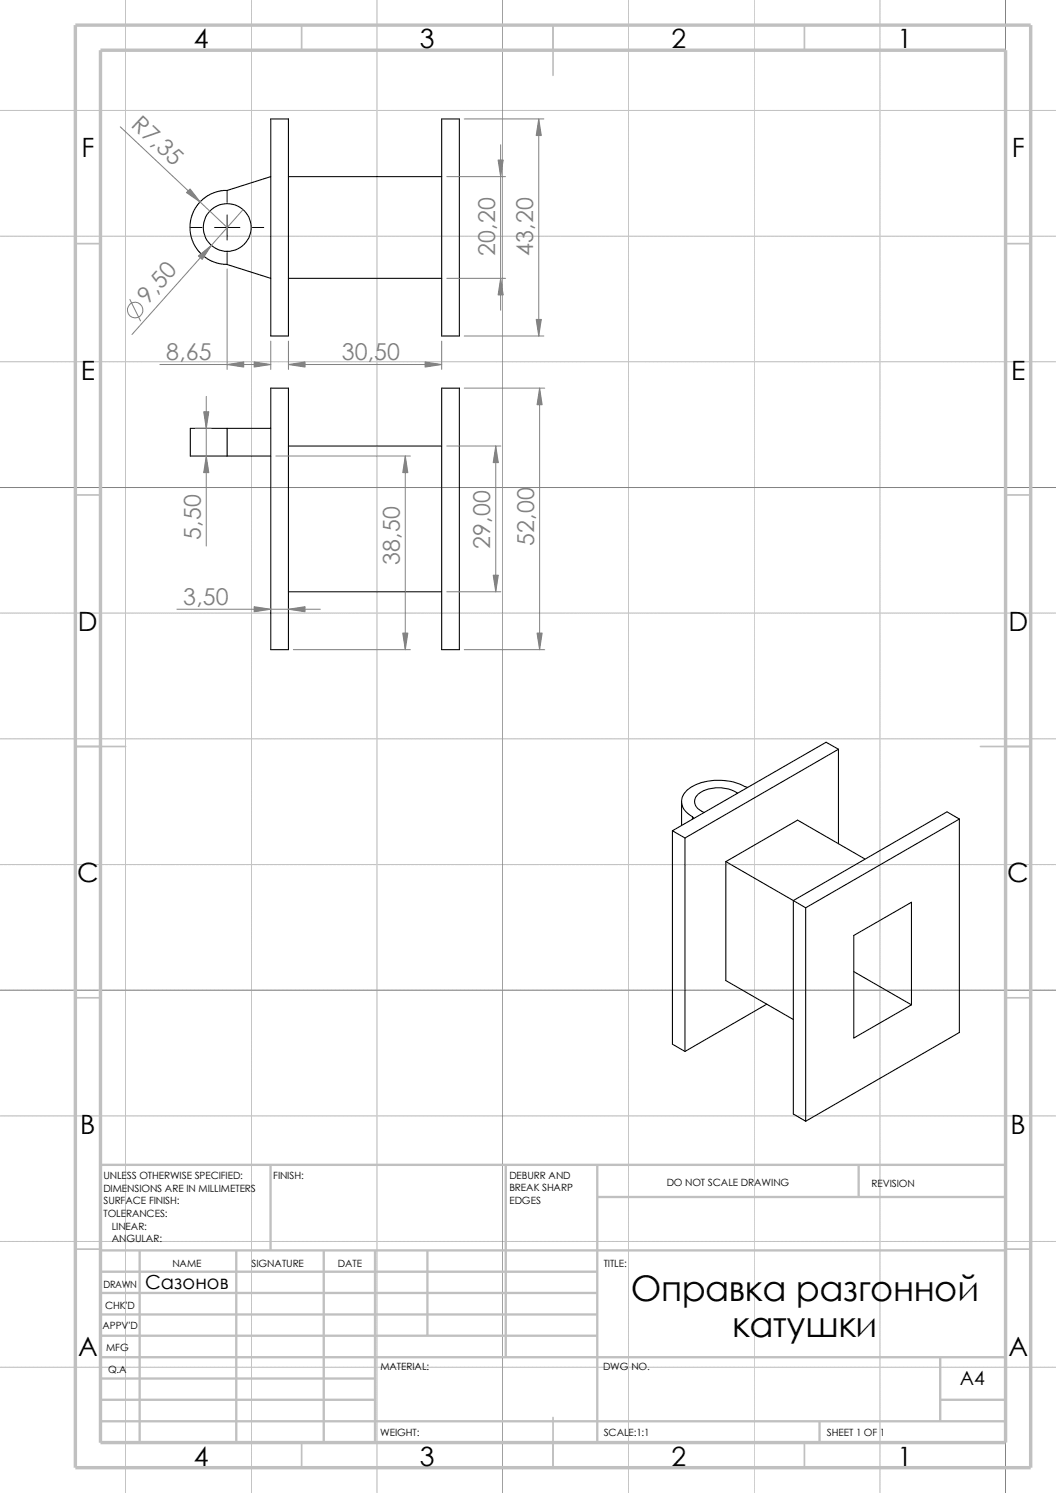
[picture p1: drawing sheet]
<svg xmlns="http://www.w3.org/2000/svg" width="210mm" height="297mm" viewBox="0 0 210 297" stroke-linecap="round" stroke-linejoin="round" font-family="sans-serif">
<g fill="none" stroke="#e6e6db" stroke-width=".2">
<path d="M25 0v297M50 0v297M75 0v297M100 0v297M125 0v297M150 0v297M175 0v297M200 0v297M0 22h210M0 47h210M0 72h210M0 97h210"/>
<path d="M0 122h210M0 147h210M0 172h210M0 197h210M0 222h210M0 247h210M0 272h210"/>
</g>
<g fill="none" stroke="#c0c0c0" stroke-width=".2">
<path d="M25 0v297M50 0v297M75 0v297M125 0v297M150 0v297M175 0v297M0 22h210M0 47h210M0 72h210M0 122h210M0 147h210M0 172h210"/>
<path d="M0 222h210M0 247h210M0 272h210"/>
</g>
<g fill="none" stroke="#808080" stroke-width=".2">
<path d="M100 0v297M200 0v297M23.9 25.2l21.3 20.1M88.9 35.1h11.6M92.3 23.7h15.9M99.6 28.8v32.9M107.1 23.7v43.1M25.8 59.6l2.1 4.2M45.2 53.5v20M48.3 41.7l-22.1 24.8M88.9 55.4h11.6M31.8 72.5h22"/>
<path d="M41 78.9v29.7M53.8 67.9v5.6M57.4 72.5h30.4M57.4 67.9v5.6M87.8 67.9v5.6M92.3 77.2h16M92.3 66.8h15.9M107.3 77.2v52M0 97h210M38.9 90.7h3.1M38.9 85.2h3.1M54.9 90.7h26.7"/>
<path d="M80.6 90.7v38.5M88.9 88.7h10.7M98.6 88.7v29M88.9 117.7h10.7M35.2 121.2h28.5M58.3 129.2h23.3M92.3 129.2h16M0 197h210"/>
<circle cx="26.9" cy="61.7" r="1.55"/>
</g>
<g fill="none" stroke="#c0c0c0" stroke-width=".34">
<path d="M60 5v5M110 5v10M160 5v5M15 48.5h5M200 48.5h5M15 98.5h5M200 98.5h5M15 148.5h10M195 148.5h10M15 198.5h5M200 198.5h5M15 248.5h5"/>
<path d="M200 248.5h5M60 287v5M110 282v10M160 287v5"/>
</g>
<g fill="none" stroke="#c0c0c0" stroke-width=".47">
<path d="M53.8 231.7v17.1M100.6 231.7v38.3M118.8 231.7v55.3M118.8 238.1h81.2M170.8 231.7v6.4M200 231.7h-180v55.3M20 248.8h180M20 257.2h98.8M20 253h98.8M27.8 248.8v38.2M47 248.8v38.2M64.4 248.8v38.2"/>
<path d="M74.6 248.8v38.2M85 248.8v16.9M20 265.7h98.8M20 261.5h98.8M20 278.5h54.6M20 274.2h54.6M20 270h180M187 278.5h13M187 270v12.7M20 282.7h180M163 282.7v4.3"/>
</g>
<path d="M15 5h190v287h-190zM20 10h180v277h-180z" fill="none" stroke="#c0c0c0" stroke-width=".68" stroke-linecap="butt"/>
<g fill="none" stroke="#000" stroke-width=".21">
<path d="M53.8 35.1l-8.6 2.8-2.1 .2-1.9 .9-1.3 1-1 1.3-.8 1.9-.3 2.1 .3 2 .8 1.9 1 1.3 1.3 1 1.9 .8 1.9 .3 8.8 2.8M53.8 23.7h3.6v43.1h-3.6zM57.4 35.1h30.4M87.8 23.7h3.6v43.1h-3.6zM57.4 55.4h30.4M53.8 77.2h3.6v52h-3.6zM87.8 77.2h3.6v52h-3.6zM45.2 85.2h-7.4v5.5h7.4M45.2 85.2h8.6M45.2 90.7h8.6M45.2 85.2v5.5M57.4 88.7h30.4"/>
<path d="M57.4 117.7h30.4M135.6 159.5v4.7M146.7 157.8a7.1 7.1 0 0 0-7.8 .2 1.98 1.98 0 0 0 .6 3.4l.5 .2M148.7 156.6a13.8 13.8 0 0 0-5.3-1.4 8.9 8.9 0 0 0-7.3 2.7 2.99 2.99 0 0 0 1.1 4.3l.5 .3M166.8 149.1l-30.6 17.6M166.8 149.1v18.8M166.8 149.1l-2.5-1.4-30.6 17.6M133.7 165.3l2.5 1.4M133.7 165.3v42.4l2.5 1.5M136.2 166.7v42.5M137.7 162.5l.3 .3M137.7 162.5v.5"/>
<path d="M144.4 171.4l13.4 7.8M144.4 171.4v23.7l13.4 7.7M157.8 179.2v42.4l2.4 1.5M157.8 179.2l2.4 1.4M172 170.9l-13.4-7.7-14.2 8.2M190.8 162.9l-2.5-1.4-30.5 17.7M190.8 162.9l-30.6 17.7M190.8 162.9v42.5l-30.6 17.7M152.5 199.8l-16.3 9.4M160.2 180.6v42.5M169.8 186.1l11.5-6.6v20.4l-11.5 6.6zM169.8 193.3l11.5 6.6"/>
<circle cx="45.2" cy="45.2" r="4.8"/>
</g>
<g fill="#808080" stroke="#808080" stroke-width=".2">
<path d="M106.8 125.9h1l-.5 3.3z"/>
<path d="M107.3 77.2l.5 3.3h-1z"/>
<path d="M98.1 114.4h1l-.5 3.3z"/>
<path d="M98.6 88.7l.5 3.3h-1z"/>
<path d="M41 90.7l.5 3.3h-1z"/>
<path d="M40.5 81.9h1l-.5 3.3z"/>
<path d="M57.4 121.2l3.3-.5v1z"/>
<path d="M50.5 120.7l3.3 .5-3.3 .5z"/>
<path d="M80.6 90.7l.5 3.3h-1z"/>
<path d="M80.1 125.9h1l-.5 3.3z"/>
<path d="M50.5 72l3.3 .5-3.3 .5z"/>
<path d="M45.2 72.5l3.3-.5v1z"/>
<path d="M106.6 63.5h1.1l-.6 3.3z"/>
<path d="M57.4 72.5l3.3-.5v1z"/>
<path d="M39.5 50.9l2.5-2.1-1.8 2.8z"/>
<path d="M107.1 23.7l.6 3.3h-1.1z"/>
<path d="M84.5 72l3.3 .5-3.3 .5z"/>
<path d="M37.1 38.3l.7-.7 2 2.6z"/>
<path d="M99.1 31.8h1l-.5 3.3z"/>
<path d="M99.6 55.4l.5 3.3h-1z"/>
</g>
<path d="M45.2 38v2.3M37.9 45.3h2.3M42.7 45.3h5M45.2 42.8v5M45.2 50.2v2.3M50.2 45.3h2.3" fill="none" stroke="#000" stroke-width=".2"/>
<g font-size="7">
<text x="125.4" y="258.8">Оправка разгонной</text>
<text x="145.6" y="265.9">катушки</text>
</g>
<g font-size="5.3">
<text x="38.5" y="9.6">4</text>
<text x="83.5" y="9.6">3</text>
<text x="133.5" y="9.6">2</text>
<text x="178.5" y="9.6">1</text>
<text x="16.2" y="31.3">F</text>
<text x="201.2" y="31.3">F</text>
<text x="16" y="75.6">E</text>
<text x="201.1" y="75.6">E</text>
<text x="15.5" y="125.6">D</text>
<text x="200.6" y="125.6">D</text>
<text x="15.3" y="175.6">C</text>
<text x="200.3" y="175.6">C</text>
<text x="16" y="225.6">B</text>
<text x="201" y="225.6">B</text>
<text x="15.5" y="269.8">A</text>
<text x="200.5" y="269.8">A</text>
<text x="38.5" y="291.6">4</text>
<text x="83.5" y="291.6">3</text>
<text x="133.5" y="291.6">2</text>
<text x="178.5" y="291.6">1</text>
</g>
<g font-size="4.6" fill="#808080">
<text x="25.9" y="25" transform="rotate(43 25.9 25)">R7,35</text>
<text x="98.5" y="50.9" transform="rotate(-90 98.5 50.9)">20,20</text>
<text x="106" y="50.9" transform="rotate(-90 106 50.9)">43,20</text>
<text x="29.4" y="60.6" transform="rotate(-48 29.4 60.6)">9,50</text>
<text x="33.1" y="71.6">8,65</text>
<text x="68" y="71.6">30,50</text>
<text x="39.9" y="107.3" transform="rotate(-90 39.9 107.3)">5,50</text>
<text x="79.5" y="112.3" transform="rotate(-90 79.5 112.3)">38,50</text>
<text x="97.5" y="109.2" transform="rotate(-90 97.5 109.2)">29,00</text>
<text x="106.2" y="108.6" transform="rotate(-90 106.2 108.6)">52,00</text>
<text x="36.5" y="120.3">3,50</text>
</g>
<g font-size="3.9">
<text x="28.9" y="256.4">Сазонов</text>
<text x="190.9" y="275.5">A4</text>
</g>
<g font-size="2">
<text x="20.6" y="234.6">UNLESS OTHERWISE SPECIFIED:</text>
<text x="20.6" y="237.1">DIMENSIONS ARE IN MILLIMETERS</text>
<text x="20.6" y="239.6">SURFACE FINISH:</text>
<text x="54.4" y="234.6">FINISH:</text>
<text x="101.3" y="237">BREAK SHARP</text>
<text x="101.3" y="239.5">EDGES</text>
<text x="101.3" y="234.5">DEBURR AND</text>
<text x="132.6" y="236">DO NOT SCALE DRAWING</text>
<text x="173.3" y="236.2">REVISION</text>
<text x="20.6" y="242.1">TOLERANCES:</text>
<text x="22.2" y="244.6">LINEAR:</text>
<text x="22.2" y="247.1">ANGULAR:</text>
<text x="50" y="252">SIGNATURE</text>
<text x="67.2" y="252">DATE</text>
<text x="120.1" y="252">TITLE:</text>
<text x="20.6" y="256.2">DRAWN</text>
<text x="34.3" y="252.1">NAME</text>
<text x="20.9" y="260.4">CHK'D</text>
<text x="20.4" y="264.5">APPV'D</text>
<text x="21.1" y="268.8">MFG</text>
<text x="21.5" y="273.1">Q.A</text>
<text x="75.6" y="272.5">MATERIAL:</text>
<text x="119.9" y="272.5">DWG NO.</text>
<text x="75.6" y="285.6">WEIGHT:</text>
<text x="120.1" y="285.6">SCALE:1:1</text>
<text x="164.5" y="285.6">SHEET 1 OF 1</text>
</g>
</svg>
